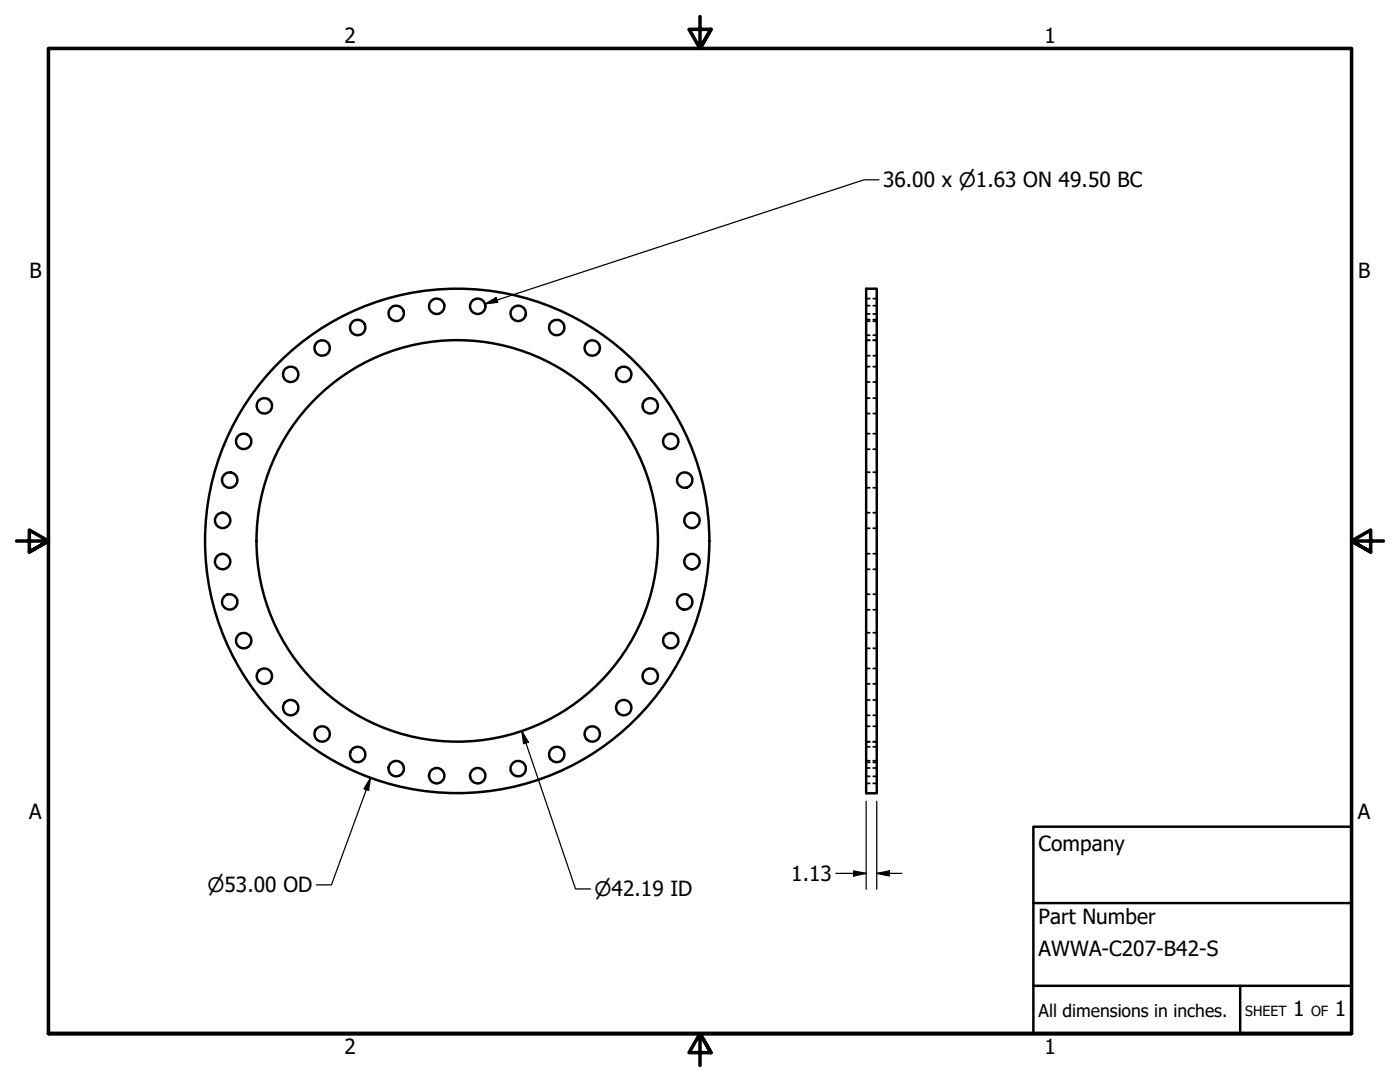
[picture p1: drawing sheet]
<svg xmlns="http://www.w3.org/2000/svg" width="279mm" height="216mm" viewBox="0 0 279 216" stroke-linecap="round" stroke-linejoin="round" font-family="sans-serif">
<!-- layer: Visible (ANSI) -->
<g fill="none" stroke="#000" stroke-width=".49">
<path d="M172.9 57.6h2.1v100.7h-2.1z"/>
<circle cx="58" cy="74.7" r="1.53"/>
<circle cx="64.3" cy="69.4" r="1.53"/>
<circle cx="71.4" cy="65.4" r="1.53"/>
<circle cx="79.1" cy="62.5" r="1.53"/>
<circle cx="87.2" cy="61.1" r="1.53"/>
<circle cx="95.3" cy="61.1" r="1.53"/>
<circle cx="103.4" cy="62.5" r="1.53"/>
<circle cx="111.1" cy="65.4" r="1.53"/>
<circle cx="118.2" cy="69.4" r="1.53"/>
<circle cx="124.5" cy="74.7" r="1.53"/>
<circle cx="45.8" cy="95.8" r="1.53"/>
<circle cx="48.6" cy="88.1" r="1.53"/>
<circle cx="52.8" cy="81" r="1.53"/>
<circle cx="129.8" cy="81" r="1.53"/>
<circle cx="133.9" cy="88.1" r="1.53"/>
<circle cx="136.6" cy="95.8" r="1.53"/>
<circle cx="44.4" cy="103.8" r="1.53"/>
<circle cx="44.4" cy="112.1" r="1.53"/>
<circle cx="91.2" cy="107.9" r="50.3"/>
<circle cx="91.3" cy="107.9" r="40.1"/>
<circle cx="138.1" cy="103.8" r="1.53"/>
<circle cx="138.1" cy="112.1" r="1.53"/>
<circle cx="45.8" cy="120.1" r="1.53"/>
<circle cx="48.6" cy="127.8" r="1.53"/>
<circle cx="52.8" cy="134.9" r="1.53"/>
<circle cx="129.8" cy="134.9" r="1.53"/>
<circle cx="133.9" cy="127.8" r="1.53"/>
<circle cx="136.6" cy="120.1" r="1.53"/>
<circle cx="58" cy="141.2" r="1.53"/>
<circle cx="64.3" cy="146.5" r="1.53"/>
<circle cx="71.4" cy="150.5" r="1.53"/>
<circle cx="79.1" cy="153.4" r="1.53"/>
<circle cx="87.2" cy="154.8" r="1.53"/>
<circle cx="95.3" cy="154.8" r="1.53"/>
<circle cx="103.4" cy="153.4" r="1.53"/>
<circle cx="111.1" cy="150.5" r="1.53"/>
<circle cx="118.2" cy="146.5" r="1.53"/>
<circle cx="124.5" cy="141.2" r="1.53"/>
</g>
<!-- layer: Hidden (ANSI) -->
<g fill="none" stroke="#000" stroke-width=".35">
<path d="M172.9 59.6h.7M174.3 59.6h.7M172.9 67.9h.7M172.9 64.1h.7M172.9 61h.7M172.9 66.9h.7M172.9 63.8h.7M172.9 71h.7M172.9 76.2h.7M172.9 73.2h.7M172.9 79.4h.7M172.9 62.7h.7"/>
<path d="M174.3 67.9h.7M174.3 64.1h.7M174.3 61h.7M174.3 66.9h.7M174.3 63.8h.7M174.3 71h.7M174.3 76.2h.7M174.3 73.2h.7M174.3 79.4h.7M174.3 62.7h.7M172.9 82.5h.7M172.9 89.6h.7"/>
<path d="M172.9 86.5h.7M172.9 97.3h.7M172.9 94.2h.7M174.3 82.5h.7M174.3 89.6h.7M174.3 86.5h.7M174.3 97.3h.7M174.3 94.2h.7M172.9 105.4h.7M172.9 102.3h.7M172.9 113.6h.7M172.9 110.5h.7"/>
<path d="M172.9 118.6h.7M174.3 105.4h.7M174.3 102.3h.7M174.3 113.6h.7M174.3 110.5h.7M174.3 118.6h.7M172.9 121.7h.7M172.9 129.4h.7M172.9 126.3h.7M172.9 136.5h.7M172.9 133.4h.7M172.9 139.7h.7"/>
<path d="M174.3 121.7h.7M174.3 129.4h.7M174.3 126.3h.7M174.3 136.5h.7M174.3 133.4h.7M174.3 139.7h.7M172.9 148h.7M172.9 142.7h.7M172.9 144.9h.7M172.9 152.1h.7M172.9 149h.7M172.9 154.9h.7"/>
<path d="M172.9 151.8h.7M172.9 156.3h.7M172.9 153.2h.7M174.3 148h.7M174.3 142.7h.7M174.3 144.9h.7M174.3 152.1h.7M174.3 149h.7M174.3 154.9h.7M174.3 151.8h.7M174.3 156.3h.7M174.3 153.2h.7"/>
</g>
<!-- layer: Border (ANSI) -->
<path d="M139.7 3.3v6.4l-2.2-3.8h4.4l-2.2 3.8 2.2-3.8M3.3 107.9h6.4l-3.8-2.1v4.3l3.8-2.2-3.8 2.2M276.1 107.9h-6.4l3.8-2.1v4.3l-3.8-2.2 3.8 2.2M9.7 206.2v-196.5h260v196.5h-260h260M141.9 210l-2.2-3.8 2.2 3.8h-4.4l2.2-3.8v6.4" fill="none" stroke="#000" stroke-width=".71"/>
<!-- layer: Title (ANSI) -->
<path d="M206.2 165h63.5v41.2h-63.5zM206.2 196.7h63.5M206.2 180.2h63.5M247.5 196.7v9.5" fill="none" stroke="#000" stroke-width=".49"/>
<!-- layer: Dimension (ANSI) -->
<path d="M175.4 35.9h-3l-75.6 24.7M96.8 60.6l2.2-1.2 .3 .9zM73.9 155.2l-.3 2.5-1-.3zM73.9 155.2l-7.8 21.4h-3M104.1 145.9l1.3 2.2-.9 .3zM104.1 145.9l10.8 31.5h3M172.9 159.9v17.5M175 159.9v17.5M166.8 174.3h6.1M170.4 173.8l2.5 .5-2.5 .5zM175 174.3l2.5-.5v1zM175 174.3h5" fill="none" stroke="#000" stroke-width=".25"/>
<g fill="#000">
<path d="M96.8 60.6l2.2-1.2 .3 .9z" fill-rule="evenodd"/>
<path d="M73.9 155.2l-.3 2.5-1-.3z" fill-rule="evenodd"/>
<path d="M104.1 145.9l1.3 2.2-.9 .3z" fill-rule="evenodd"/>
<path d="M170.4 173.8l2.5 .5-2.5 .5z" fill-rule="evenodd"/>
<path d="M175 174.3l2.5-.5v1z" fill-rule="evenodd"/>
</g>
<g font-size="4.2">
<text x="68.7" y="8.6">2</text>
<text x="208.4" y="8.6">1</text>
<text x="176.2" y="37.4">36.00 x ⌀1.63 ON 49.50 BC</text>
<text x="5.9" y="55.5">B</text>
<text x="271" y="55.5">B</text>
<text x="5.8" y="163.4">A</text>
<text x="271" y="163.4">A</text>
<text x="207.3" y="169.8">Company</text>
<text x="157.9" y="175.8">1.13</text>
<text x="207.3" y="184.4">Part Number</text>
<text x="207.3" y="190.7">AWWA-C207-B42-S</text>
<text x="258.1" y="202.8">1</text>
<text x="266.4" y="202.8">1</text>
<text x="68.7" y="210.3">2</text>
<text x="208.4" y="210.3">1</text>
</g>
<g font-size="4">
<text x="41.4" y="178">⌀53.00 OD</text>
<text x="118.7" y="178.8">⌀42.19 ID</text>
</g>
<text font-size="3.5" x="207.3" y="202.9">All dimensions in inches.</text>
<g font-size="2.8">
<text x="248.5" y="202.8">SHEET</text>
<text x="261.7" y="202.8">OF</text>
</g>
</svg>
